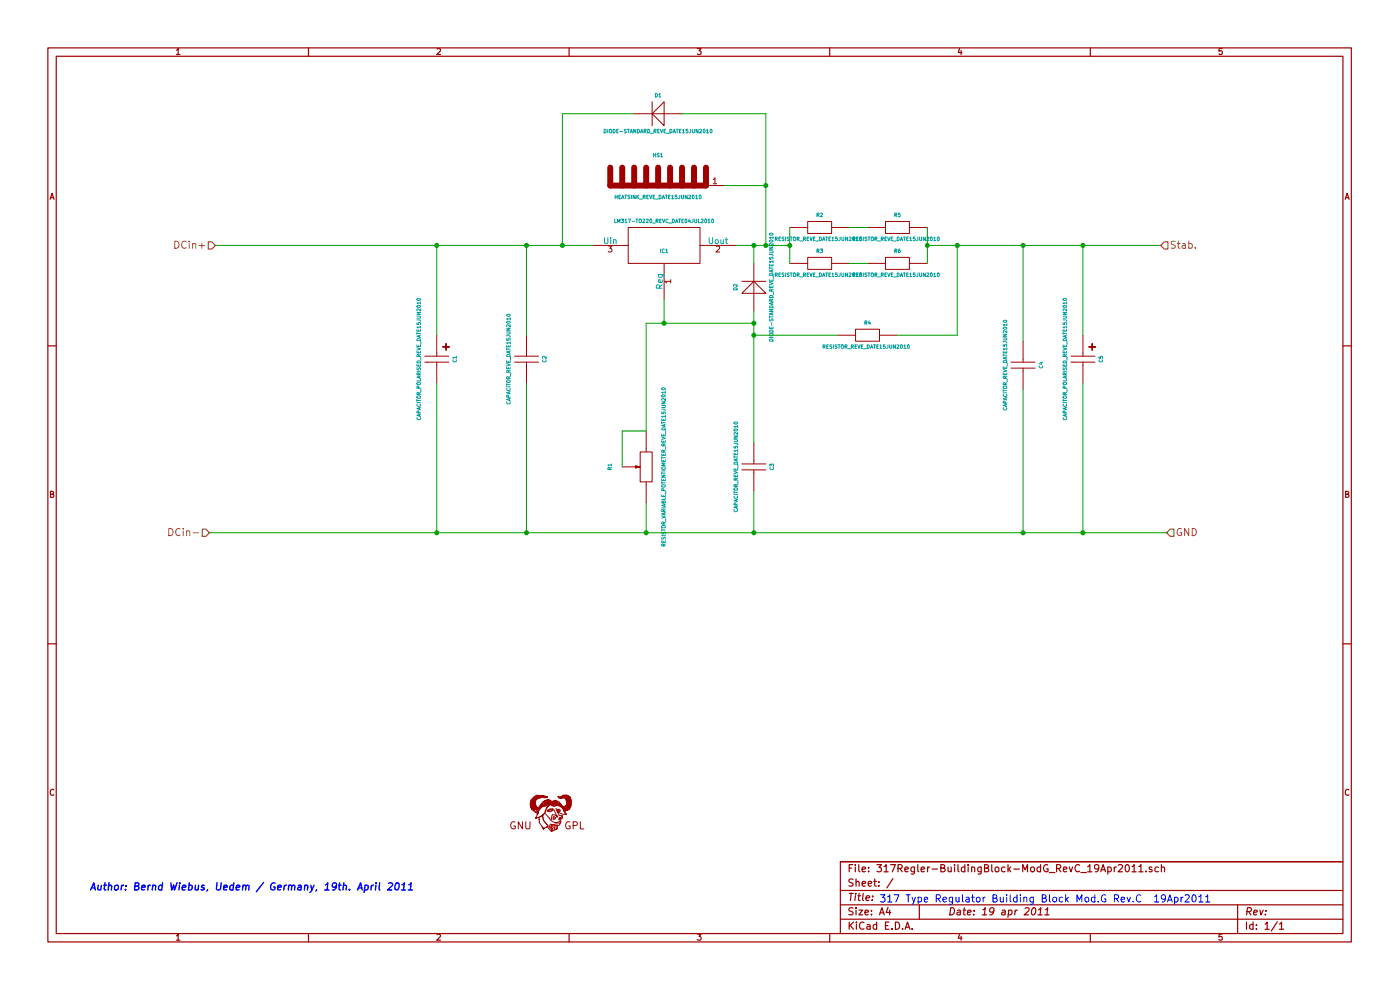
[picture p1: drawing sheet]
EESchema Schematic File Version 2  date 19.04.2011 16:53:42
LIBS:317Regler-BuildingBlock-ModG_RevC_19Apr2011-cache
LIBS:317Regler-BuildingBlock-ModG_RevC_19Apr2011-cache
EELAYER 25  0
EELAYER END
$Descr A4 11700 8267
encoding utf-8
Sheet 1 1
Title ""
Date "19 apr 2011"
Rev ""
Comp ""
Comment1 ""
Comment2 ""
Comment3 ""
Comment4 ""
$EndDescr
$Comp
L SYMBOL_GNU-LOGO_REVE_DATE07MAR2011 Sym?
U 1 1
P 4600 6800
F 0 "Sym?" H 4626 6596 60  0001 C CNN
F 1 "SYMBOL_GNU-LOGO_REVE_DATE07MAR2011" H 4476 7034 60  0001 C CNN
	1    4600 6800
	1    0    0    -1  
$EndComp
$Comp
L RESISTOR_VARIABLE_POTENTIOMETER_REVE_DATE15JUN2010 R1
U 1 1
P 5400 3900
F 0 "R1" H 5400 4200 30  0000 C CNN
F 1 "RESISTOR_VARIABLE_POTENTIOMETER_REVE_DATE15JUN2010" H 5400 3750 30  0000 C CNN
	1    5400 3900
	0    -1   -1   0   
$EndComp
$Comp
L CAPACITOR_POLARISED_REVE_DATE15JUN2010 C1
U 1 1
P 3650 3000
F 0 "C1" H 3650 3150 30  0000 C CNN
F 1 "CAPACITOR_POLARISED_REVE_DATE15JUN2010" H 3650 2850 30  0000 C CNN
	1    3650 3000
	0    1    1    0   
$EndComp
$Comp
L CAPACITOR_POLARISED_REVE_DATE15JUN2010 C5
U 1 1
P 9050 3000
F 0 "C5" H 9050 3150 30  0000 C CNN
F 1 "CAPACITOR_POLARISED_REVE_DATE15JUN2010" H 9050 2850 30  0000 C CNN
	1    9050 3000
	0    1    1    0   
$EndComp
$Comp
L CAPACITOR_REVE_DATE15JUN2010 C2
U 1 1
P 4400 3000
F 0 "C2" H 4400 3150 30  0000 C CNN
F 1 "CAPACITOR_REVE_DATE15JUN2010" H 4400 2850 30  0000 C CNN
	1    4400 3000
	0    1    1    0   
$EndComp
$Comp
L CAPACITOR_REVE_DATE15JUN2010 C4
U 1 1
P 8550 3050
F 0 "C4" H 8550 3200 30  0000 C CNN
F 1 "CAPACITOR_REVE_DATE15JUN2010" H 8550 2900 30  0000 C CNN
	1    8550 3050
	0    1    1    0   
$EndComp
$Comp
L CAPACITOR_REVE_DATE15JUN2010 C3
U 1 1
P 6300 3900
F 0 "C3" H 6300 4050 30  0000 C CNN
F 1 "CAPACITOR_REVE_DATE15JUN2010" H 6300 3750 30  0000 C CNN
	1    6300 3900
	0    1    1    0   
$EndComp
$Comp
L DIODE-STANDARD_REVE_DATE15JUN2010 D2
U 1 1
P 6300 2400
F 0 "D2" H 6300 2550 30  0000 C CNN
F 1 "DIODE-STANDARD_REVE_DATE15JUN2010" H 6300 2250 30  0000 C CNN
	1    6300 2400
	0    -1   -1   0   
$EndComp
$Comp
L DIODE-STANDARD_REVE_DATE15JUN2010 D1
U 1 1
P 5500 950
F 0 "D1" H 5500 1100 30  0000 C CNN
F 1 "DIODE-STANDARD_REVE_DATE15JUN2010" H 5500 800 30  0000 C CNN
	1    5500 950 
	-1   0    0    -1  
$EndComp
$Comp
L RESISTOR_REVE_DATE15JUN2010 R5
U 1 1
P 7500 1900
F 0 "R5" H 7500 2000 30  0000 C CNN
F 1 "RESISTOR_REVE_DATE15JUN2010 " H 7500 1800 30  0000 C CNN
	1    7500 1900
	1    0    0    -1  
$EndComp
$Comp
L RESISTOR_REVE_DATE15JUN2010 R6
U 1 1
P 7500 2200
F 0 "R6" H 7500 2300 30  0000 C CNN
F 1 "RESISTOR_REVE_DATE15JUN2010 " H 7500 2100 30  0000 C CNN
	1    7500 2200
	1    0    0    -1  
$EndComp
$Comp
L RESISTOR_REVE_DATE15JUN2010 R3
U 1 1
P 6850 2200
F 0 "R3" H 6850 2300 30  0000 C CNN
F 1 "RESISTOR_REVE_DATE15JUN2010 " H 6850 2100 30  0000 C CNN
	1    6850 2200
	1    0    0    -1  
$EndComp
$Comp
L RESISTOR_REVE_DATE15JUN2010 R2
U 1 1
P 6850 1900
F 0 "R2" H 6850 2000 30  0000 C CNN
F 1 "RESISTOR_REVE_DATE15JUN2010 " H 6850 1800 30  0000 C CNN
	1    6850 1900
	1    0    0    -1  
$EndComp
$Comp
L RESISTOR_REVE_DATE15JUN2010 R4
U 1 1
P 7250 2800
F 0 "R4" H 7250 2900 30  0000 C CNN
F 1 "RESISTOR_REVE_DATE15JUN2010 " H 7250 2700 30  0000 C CNN
	1    7250 2800
	1    0    0    -1  
$EndComp
$Comp
L HEATSINK_REVE_DATE15JUN2010 HS1
U 1 1
P 5500 1500
F 0 "HS1" H 5500 1700 30  0000 C CNN
F 1 "HEATSINK_REVE_DATE15JUN2010" H 5500 1350 30  0000 C CNN
	1    5500 1500
	-1   0    0    -1  
$EndComp
$Comp
L LM317-TO220_REVC_DATE04JUL2010 IC1
U 1 1
P 5550 2050
F 0 "IC1" H 5550 2000 30  0000 C CNN
F 1 "LM317-TO220_REVC_DATE04JUL2010" H 5550 2250 30  0000 C CNN
	1    5550 2050
	1    0    0    -1  
$EndComp
Wire Wire Line
	5400 2700 5400 3600
Connection ~ 5400 4450
Wire Wire Line
	5400 4200 5400 4450
Connection ~ 6300 2700
Wire Wire Line
	5550 2700 5550 2500
Connection ~ 8000 2050
Wire Wire Line
	8000 2050 8000 2800
Wire Wire Line
	8000 2800 7500 2800
Wire Wire Line
	6300 3700 6300 2600
Wire Wire Line
	6400 2050 6400 950 
Wire Wire Line
	6400 950  5700 950 
Connection ~ 6400 2050
Wire Wire Line
	6600 1900 6600 2200
Wire Wire Line
	7750 1900 7750 2200
Wire Wire Line
	7100 1900 7250 1900
Wire Wire Line
	3650 2800 3650 2050
Wire Wire Line
	4400 2800 4400 2050
Wire Wire Line
	8550 2050 8550 2850
Wire Wire Line
	9050 3200 9050 4450
Connection ~ 4700 2050
Connection ~ 3650 4450
Connection ~ 4400 2050
Connection ~ 8550 4450
Connection ~ 8550 2050
Wire Wire Line
	4950 2050 1800 2050
Wire Wire Line
	1750 4450 9750 4450
Connection ~ 9050 2050
Connection ~ 9050 4450
Connection ~ 3650 2050
Connection ~ 4400 4450
Wire Wire Line
	9050 2050 9050 2800
Wire Wire Line
	8550 3250 8550 4450
Wire Wire Line
	4400 3200 4400 4450
Wire Wire Line
	3650 3200 3650 4450
Wire Wire Line
	7100 2200 7250 2200
Connection ~ 7750 2050
Wire Wire Line
	7750 2050 9700 2050
Wire Wire Line
	6150 2050 6600 2050
Connection ~ 6600 2050
Wire Wire Line
	4700 2050 4700 950 
Wire Wire Line
	4700 950  5300 950 
Wire Wire Line
	6300 2200 6300 2050
Connection ~ 6300 2050
Wire Wire Line
	6300 4100 6300 4450
Connection ~ 6300 4450
Wire Wire Line
	6050 1550 6400 1550
Connection ~ 6400 1550
Wire Wire Line
	7000 2800 6300 2800
Connection ~ 6300 2800
Wire Wire Line
	5400 2700 6300 2700
Connection ~ 5550 2700
Wire Wire Line
	5200 3900 5200 3600
Wire Wire Line
	5200 3600 5400 3600
Text Notes 7350 7550 0    60   ~ 0
317 Type Regulator Building Block Mod.G Rev.C  19Apr2011
Text Notes 750  7450 0    60   Italic 12
Author: Bernd Wiebus, Uedem / Germany, 19th. April 2011
Text HLabel 9700 2050 2    60   Input ~ 0
Stab.
Text HLabel 9750 4450 2    60   Input ~ 0
GND
Text HLabel 1750 4450 0    60   Input ~ 0
DCin-
Text HLabel 1800 2050 0    60   Input ~ 0
DCin+
$EndSCHEMATC
